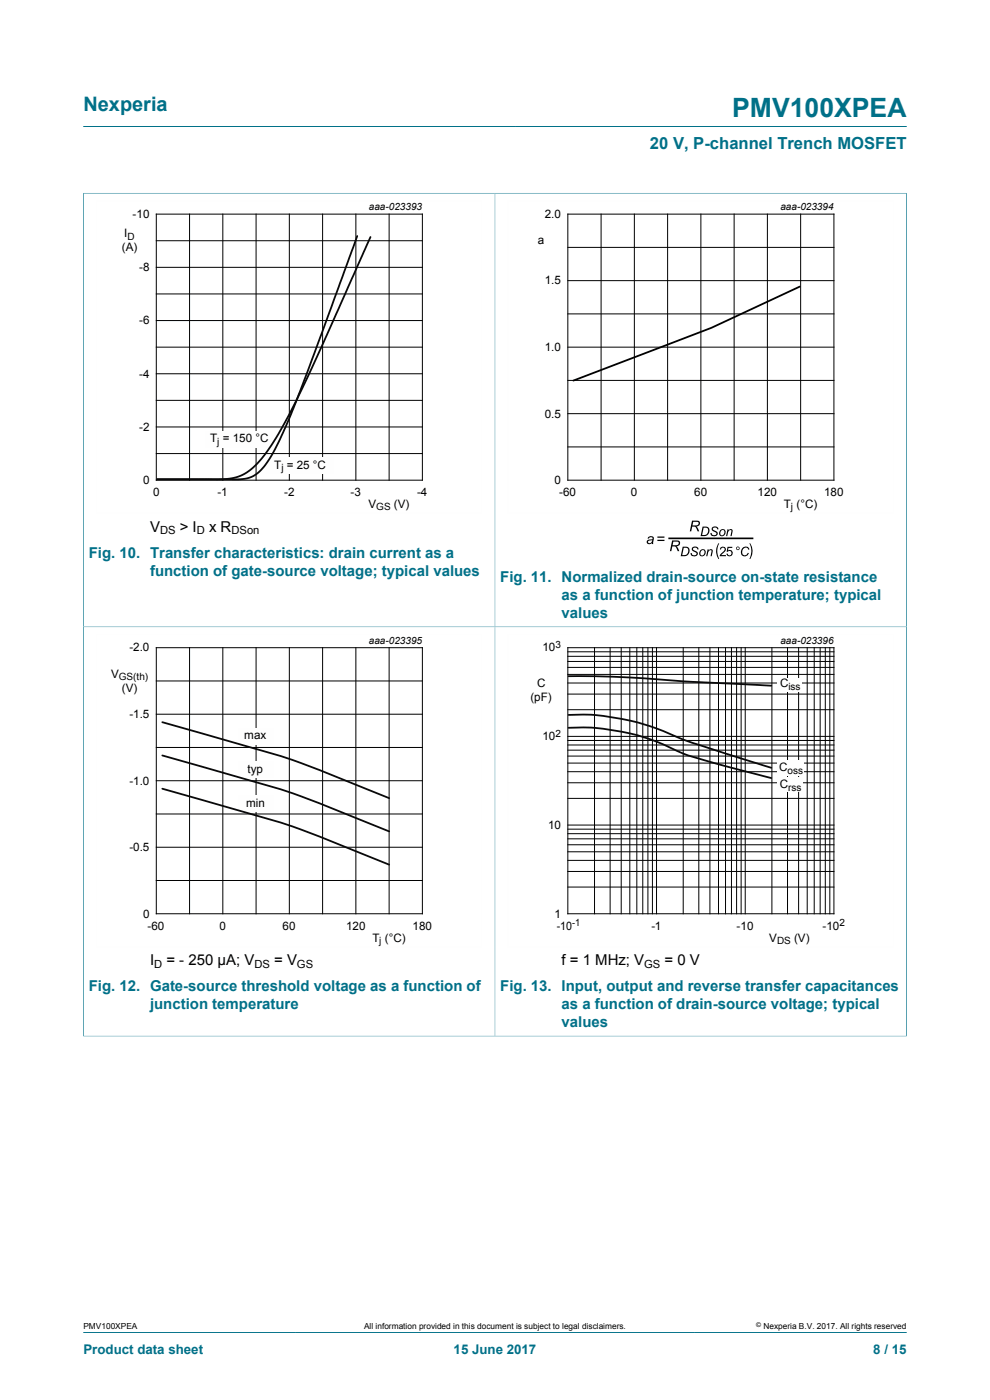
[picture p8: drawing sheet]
<svg xmlns="http://www.w3.org/2000/svg" width="210mm" height="297mm" viewBox="0 0 210 297" stroke-linecap="round" stroke-linejoin="round" font-family="sans-serif">
<path d="M17.7 26.8h174.6M17.7 40.9v92.1h87.3v-92h-87.4M17.7 282.6h174.6" fill="none" stroke="#007088" stroke-width=".21"/>
<path d="M102.3 42.6h-81.8v66.3h81.8" fill="none" stroke="#fefefe" stroke-width=".21"/>
<g fill="none" stroke="#000" stroke-width=".21">
<path d="M33.2 45.4h56.4v56.5h-56.4zM33.2 51.1h56.4M33.2 56.7h56.4M40.2 45.4v56.5M47.3 45.4v56.5M54.3 45.4v56.5M61.4 45.4v56.5M68.4 45.4v56.5M75.5 45.4v56.5M82.5 45.4v56.5M33.2 62.4h56.4M33.2 73.6h56.4"/>
<path d="M33.2 68h56.4M33.2 79.3h56.4M33.2 84.9h56.4M33.2 96.2h56.4M33.2 90.6h56.4"/>
</g>
<g fill="#fefefe">
<path d="M43.5 91.5h14.3v3.5h-14.3z"/>
<path d="M56.4 97.1h14.4v3.5h-14.4z"/>
</g>
<path d="M75.8 50.1l-10.3 28.1-3.8 9.7-3.3 7.2-2.3 3.8-1.1 1.2-1.2 .8-.9 .5-1.3 .2-18.3 .1h12.9l3-.2 1.4-.4 1.5-.7 1.5-1.1 1.4-1.4 1.6-2.1 2-3 4-7.2 5.6-12 10.4-23.3" fill="none" stroke="#09090a" stroke-width=".38"/>
<path d="M192.3 40.9v92.1h-174.6v86.9M192.4 41h-87.4v178.8h-87.4" fill="none" stroke="#007088" stroke-width=".21"/>
<path d="M189.6 42.6h-81.8v66.3h81.8M102.3 134.6h-81.8v66.3h81.8" fill="none" stroke="#fefefe" stroke-width=".21"/>
<g fill="none" stroke="#000" stroke-width=".21">
<path d="M120.4 45.4h56.5v56.5h-56.5zM120.4 59.5h56.5M120.4 52.5h56.5M127.5 45.4v56.5M134.6 45.4v56.5M141.6 45.4v56.5M148.7 45.4v56.5M155.7 45.4v56.5M162.8 45.4v56.5M169.8 45.4v56.5M120.4 73.6h56.5M120.4 66.6h56.5"/>
<path d="M120.4 94.8h56.5M120.4 87.8h56.5M120.4 80.7h56.5M33.2 137.4h56.4v56.4h-56.4zM40.2 137.4v56.4M47.3 137.4v56.4M54.3 137.4v56.4M61.4 137.4v56.4M68.4 137.4v56.4M75.5 137.4v56.4M82.5 137.4v56.4M33.2 158.6h56.4"/>
<path d="M33.2 151.5h56.4M33.2 144.5h56.4M33.2 179.7h56.4M33.2 172.7h56.4M33.2 165.6h56.4M33.2 186.8h56.4"/>
</g>
<path d="M169.7 60.8l-18.8 8.7-29.3 11.2" fill="none" stroke="#000" stroke-width=".38"/>
<g fill="#000">
<path d="M146.8 116.2a.76 .76 0 0 1 .8-.3 .76 .76 0 0 1 .6 .6h-.3a.47 .47 0 0 0-.5-.3 .47 .47 0 0 0-.4 .4l.2 .1a.84 .84 0 0 1 .8 1 .83 .83 0 0 1-.9 .3 .83 .83 0 0 1-.6-.7h.2a.48 .48 0 0 0 .5 .5 .48 .48 0 0 0 .5-.5 1 1 0 0 1-.9-1zM150.1 116.5h.2v.3a.47 .47 0 0 1 .6-.3 .47 .47 0 0 1 .3 .6l-.2 .9h-.3l.2-1.2a.52 .52 0 0 0-.7 .5l-.2 .7h-.2zM151 111.9a.76 .76 0 0 1 .8-.2 .76 .76 0 0 1 .6 .6l-.3-.1a.47 .47 0 0 0-.5-.3 .47 .47 0 0 0-.4 .4l.2 .2a.84 .84 0 0 1 .8 .9 .83 .83 0 0 1-.9 .4 .83 .83 0 0 1-.6-.7h.3a.48 .48 0 0 0 .5 .4 .48 .48 0 0 0 .4-.5 1 1 0 0 1-.9-1zM152.4 115.3h.2l-.3 .5a3.6 3.6 0 0 0 .3 2.8h-.2a3.1 3.1 0 0 1 0-3.3zM154.3 112.3h.2v.2a.47 .47 0 0 1 .6-.3 .47 .47 0 0 1 .3 .6l-.2 .9h-.3l.2-1.2a.52 .52 0 0 0-.7 .6l-.1 .6h-.3zM157.5 116.3a.82 .82 0 0 1 .8-.4 .82 .82 0 0 1 .7 .7h-.3a.7 .7 0 0 0-.9-.3 .7 .7 0 0 0-.4 .9 .59 .59 0 0 0 .6 .6 .59 .59 0 0 0 .6-.5h.3a.91 .91 0 0 1-1.3 .6 .91 .91 0 0 1-.3-1.4zM159 115.3h.1a3.1 3.1 0 0 1 0 3.3h-.1a3.6 3.6 0 0 0 0-3.3z"/>
<path d="M137.6 113.9a.64 .64 0 0 1 .7-.1 .64 .64 0 0 1 .4 .7l-.1 .9h-.3v-.2a.57 .57 0 0 1-.8 .3 .57 .57 0 0 1-.3-.8 .57 .57 0 0 1 .8-.3h.4v-.2a.42 .42 0 0 0-.4-.3 .42 .42 0 0 0-.4 .4l-.3-.1zM137.5 114.8v.1a.4 .4 0 0 0 .3 .4 .4 .4 0 0 0 .4-.3l.2-.4z"/>
<path d="M139.4 113.8h1.5v.3h-1.5zM139.4 114.5h1.5v.3h-1.5z"/>
<path d="M142.6 114.7a1.9 1.9 0 0 1 1.5 .1 .69 .69 0 0 1 .1 .8 .69 .69 0 0 1-.7 .3l.6 1h-.3l-.2-.4a.71 .71 0 0 0-1-.6l-.2 1h-.3zM142.8 114.9l-.1 .8h.4a.54 .54 0 0 0 .7-.1 .54 .54 0 0 0 .1-.6z"/>
<path d="M144.8 116h.6a1.01 1.01 0 0 1 .9 1 1.01 1.01 0 0 1-.8 1h-1.1zM145 116.2l-.3 1.6a.93 .93 0 0 0 1.1-.4 .93 .93 0 0 0-.1-1.2z"/>
<path d="M146.8 110.5a1.9 1.9 0 0 1 1.5 .1 .69 .69 0 0 1 .1 .8 .69 .69 0 0 1-.7 .3l.6 1h-.3l-.2-.4a.71 .71 0 0 0-1-.6l-.2 1h-.3zM147 110.7l-.1 .8h.4a.54 .54 0 0 0 .7-.1 .54 .54 0 0 0 .1-.6z"/>
<path d="M148.6 116.7a.73 .73 0 0 1 1.1 .4 .73 .73 0 0 1-.8 .9h-.2a.76 .76 0 0 1-.1-1.3zM148.8 116.9a.49 .49 0 0 0-.3 .6 .49 .49 0 0 0 .7 .2l.1-.1a.46 .46 0 0 0 .1-.7 .46 .46 0 0 0-.6 0z"/>
<path d="M149 111.7h.6a1.01 1.01 0 0 1 .9 1 1.01 1.01 0 0 1-.8 1h-1.1zM149.3 111.9l-.4 1.6a.93 .93 0 0 0 1.2-.4 .93 .93 0 0 0-.2-1.1z"/>
<path d="M152.8 112.5a.73 .73 0 0 1 1.1 .4 .73 .73 0 0 1-.8 .9l-.2-.1a.76 .76 0 0 1-.1-1.2zM153 112.6a.49 .49 0 0 0-.3 .6 .49 .49 0 0 0 .7 .3l.1-.2a.46 .46 0 0 0 .2-.6 .46 .46 0 0 0-.7-.1z"/>
<path d="M152.9 116.1a.65 .65 0 0 1 1 .1 .65 .65 0 0 1-.3 1l-.6 .6h1v.2h-1.3l.3-.6a.98 .98 0 0 0 .6-1.1l-.5-.1-.2 .4h-.2zM154.3 116h1v.2h-.8l-.1 .6a.67 .67 0 0 1 1 .3 .67 .67 0 0 1-.5 .9 .67 .67 0 0 1-.8-.5l.3-.1 .1 .3a.46 .46 0 0 0 .6-.1 .46 .46 0 0 0-.1-.6 .46 .46 0 0 0-.6 .1l-.3-.1z"/>
<path d="M156.1 116.3a.4 .4 0 0 1 .8 0 .4 .4 0 0 1-.8 0zM156.3 116.3a.25 .25 0 0 0 .5 0 .25 .25 0 0 0-.5 0z"/>
</g>
<path d="M142 114.2h17.6" fill="none" stroke="#000" stroke-width=".35"/>
<g fill="#fefefe">
<path d="M50.5 168.8h7.4v3.5h-7.4z"/>
<path d="M50.5 161.6h7.4v3.5h-7.4z"/>
<path d="M50.5 154.4h7.4v3.5h-7.4z"/>
</g>
<path d="M34.4 153.2l11.9 3.4a195.3 195.3 0 0 1 22.2 7.1l14.1 5.6M120.6 143.4l12.3 .3 12.7 .9 18 .9M120.6 154.4a46.9 46.9 0 0 1 24.3 5.5l7.5 2.2 11.2 3M120.6 151.7a50.5 50.5 0 0 1 24.3 5.2l18.7 6M34.4 167.3l11.9 3.4a195.2 195.2 0 0 1 22.2 7.1l14.1 5.6M34.4 160.3l11.9 3.3a194.6 194.6 0 0 1 22.2 7.1l14.1 5.7" fill="none" stroke="#09090a" stroke-width=".38"/>
<path d="M192.4 219.8h-87.4v-86.8h87.3v86.9" fill="none" stroke="#007088" stroke-width=".21"/>
<path d="M189.6 134.6h-81.8v66.3h81.8" fill="none" stroke="#fefefe" stroke-width=".21"/>
<g fill="none" stroke="#000" stroke-width=".21">
<path d="M120.4 137.4h56.5v56.4h-56.5zM120.4 139.2h56.5M120.4 138.3h56.5M126.1 137.4v56.4M129.4 137.4v56.4M131.8 137.4v56.4M133.6 137.4v56.4M135.1 137.4v56.4M136.3 137.4v56.4M137.4 137.4v56.4M138.4 137.4v56.4M139.3 137.4v56.4"/>
<path d="M144.9 137.4v56.4M148.2 137.4v56.4M150.6 137.4v56.4M152.4 137.4v56.4M153.9 137.4v56.4M155.2 137.4v56.4M156.2 137.4v56.4M157.2 137.4v56.4M158.1 137.4v56.4M163.7 137.4v56.4M167 137.4v56.4M169.4 137.4v56.4"/>
<path d="M171.2 137.4v56.4M172.7 137.4v56.4M174 137.4v56.4M175.1 137.4v56.4M176 137.4v56.4M120.4 159.1h56.5M120.4 158h56.5M120.4 157.1h56.5M120.4 156.2h56.5M120.4 150.6h56.5M120.4 147.2h56.5M120.4 144.9h56.5"/>
<path d="M120.4 143.1h56.5M120.4 141.6h56.5M120.4 140.3h56.5M120.4 179.2h56.5M120.4 178h56.5M120.4 176.9h56.5M120.4 175.9h56.5M120.4 175h56.5M120.4 169.4h56.5M120.4 166.1h56.5M120.4 163.7h56.5M120.4 161.9h56.5"/>
<path d="M120.4 160.4h56.5M120.4 188.2h56.5M120.4 184.9h56.5M120.4 182.5h56.5M120.4 180.7h56.5"/>
</g>
<g fill="#fefefe">
<path d="M165 143.9h5.2v2.8h-5.2z"/>
<path d="M165 161.3h5.5v3.3h-5.5z"/>
<path d="M165 164.9h5.4v3.1h-5.4z"/>
</g>
<text font-size="5.6" fill="#007088" x="155.3" y="24.8">PMV100XPEA</text>
<text font-size="4.2" fill="#007088" x="17.7" y="23.6">Nexperia</text>
<text font-size="3.5" fill="#007088" x="137.9" y="31.7">20 V, P-channel Trench MOSFET</text>
<g font-size="3.2">
<text x="31.8" y="112.8">V</text>
<text x="38.1" y="112.8">&gt; I</text>
<text x="44.3" y="112.8">x R</text>
<text x="31.8" y="204.7">I</text>
<text x="35.3" y="204.7">= - 250 μA; V</text>
<text x="58.2" y="204.7">= V</text>
<text x="119.1" y="204.7">f = 1 MHz; V</text>
<text x="141" y="204.7">= 0 V</text>
</g>
<g font-size="3.2" fill="#007088">
<text x="18.8" y="118.3">Fig. 10. Transfer characteristics: drain current as a</text>
<text x="31.8" y="122.1">function of gate-source voltage; typical values</text>
<text x="106.1" y="123.5">Fig. 11. Normalized drain-source on-state resistance</text>
<text x="119.1" y="127.3">as a function of junction temperature; typical</text>
<text x="119.1" y="131.1">values</text>
<text x="18.8" y="210.3">Fig. 12. Gate-source threshold voltage as a function of</text>
<text x="31.8" y="214.1">junction temperature</text>
<text x="106.1" y="210.3">Fig. 13. Input, output and reverse transfer capacitances</text>
<text x="119.1" y="214.1">as a function of drain-source voltage; typical</text>
<text x="119.1" y="217.9">values</text>
</g>
<g font-size="2.8" fill="#007088">
<text x="17.7" y="287.2">Product data sheet</text>
<text x="96.2" y="287.2">15 June 2017</text>
<text x="185.2" y="287.2">8 / 15</text>
</g>
<g font-size="2.5">
<text x="28.1" y="46.2">-10</text>
<text x="115.6" y="46.2">2.0</text>
<text x="25.9" y="53.3">(A)</text>
<text x="26.4" y="50.4">I</text>
<text x="114.1" y="51.8">a</text>
<text x="29.5" y="57.5">-8</text>
<text x="115.6" y="60.3">1.5</text>
<text x="29.5" y="68.8">-6</text>
<text x="115.6" y="74.5">1.0</text>
<text x="29.5" y="80.1">-4</text>
<text x="115.6" y="88.6">0.5</text>
<text x="29.5" y="91.4">-2</text>
<text x="44.6" y="93.8">T = 150 °C</text>
<text x="58.2" y="99.4">T = 25 °C</text>
<text x="30.4" y="102.7">0</text>
<text x="32.5" y="105.2">0</text>
<text x="46.1" y="105.2">-1</text>
<text x="60.3" y="105.2">-2</text>
<text x="74.4" y="105.2">-3</text>
<text x="78.2" y="107.8">V</text>
<text x="83.6" y="107.8">(V)</text>
<text x="88.5" y="105.2">-4</text>
<text x="117.7" y="102.7">0</text>
<text x="118.6" y="105.2">-60</text>
<text x="133.8" y="105.2">0</text>
<text x="147.2" y="105.2">60</text>
<text x="160.7" y="105.2">120</text>
<text x="166.3" y="107.8">T (°C)</text>
<text x="174.8" y="105.2">180</text>
<text x="23.6" y="143.8">V</text>
<text x="27.4" y="138.2">-2.0</text>
<text x="115.1" y="138.2">10</text>
<text x="25.9" y="146.7">(V)</text>
<text x="112.5" y="148.7">(pF)</text>
<text x="113.9" y="145.8">C</text>
<text x="165.5" y="145.8">C</text>
<text x="27.4" y="152.3">-1.5</text>
<text x="51.8" y="156.7">max</text>
<text x="115.1" y="157.1">10</text>
<text x="27.4" y="166.5">-1.0</text>
<text x="52.5" y="163.9">typ</text>
<text x="165.3" y="163.6">C</text>
<text x="165.4" y="167.2">C</text>
<text x="52.2" y="171.2">min</text>
<text x="116.3" y="175.9">10</text>
<text x="27.4" y="180.6">-0.5</text>
<text x="30.4" y="194.7">0</text>
<text x="31.3" y="197.2">-60</text>
<text x="46.6" y="197.2">0</text>
<text x="60" y="197.2">60</text>
<text x="73.4" y="197.2">120</text>
<text x="87.5" y="197.2">180</text>
<text x="117.7" y="194.7">1</text>
<text x="118.1" y="197.2">-10</text>
<text x="138.2" y="197.2">-1</text>
<text x="156.3" y="197.2">-10</text>
<text x="174.5" y="197.2">-10</text>
<text x="79" y="199.7">T (°C)</text>
<text x="163.2" y="199.7">V</text>
<text x="168.4" y="199.7">(V)</text>
</g>
<g font-size="2.4">
<text x="33.9" y="113.4">DS</text>
<text x="41.7" y="113.4">D</text>
<text x="49.1" y="113.4">DSon</text>
<text x="32.7" y="205.4">D</text>
<text x="54" y="205.4">DS</text>
<text x="63" y="205.4">GS</text>
<text x="136.7" y="205.4">GS</text>
</g>
<g font-size="2.1">
<text x="78.2" y="44.6">aaa-023393</text>
<text x="165.5" y="44.6">aaa-023394</text>
<text x="27.1" y="50.9">D</text>
<text x="46" y="94.4">j</text>
<text x="59.7" y="99.9">j</text>
<text x="79.8" y="108.3">GS</text>
<text x="167.8" y="108.3">j</text>
<text x="78.2" y="136.6">aaa-023395</text>
<text x="117.8" y="137.5">3</text>
<text x="165.5" y="136.6">aaa-023396</text>
<text x="25.2" y="144.2">GS(th)</text>
<text x="167.2" y="146.3">iss</text>
<text x="117.8" y="156.3">2</text>
<text x="167.1" y="164.1">oss</text>
<text x="167.2" y="167.7">rss</text>
<text x="121.3" y="196.4">-1</text>
<text x="178" y="196.4">2</text>
<text x="80.5" y="200.2">j</text>
<text x="164.8" y="200.2">DS</text>
</g>
<g font-size="1.8">
<text x="17.7" y="282">PMV100XPEA</text>
<text x="77.2" y="282">All information provided in this document is subject to legal disclaimers.</text>
<text x="161.9" y="282">Nexperia B.V. 2017. All rights reserved</text>
</g>
<text font-size="1.4" x="160.4" y="281.6">©</text>
</svg>
